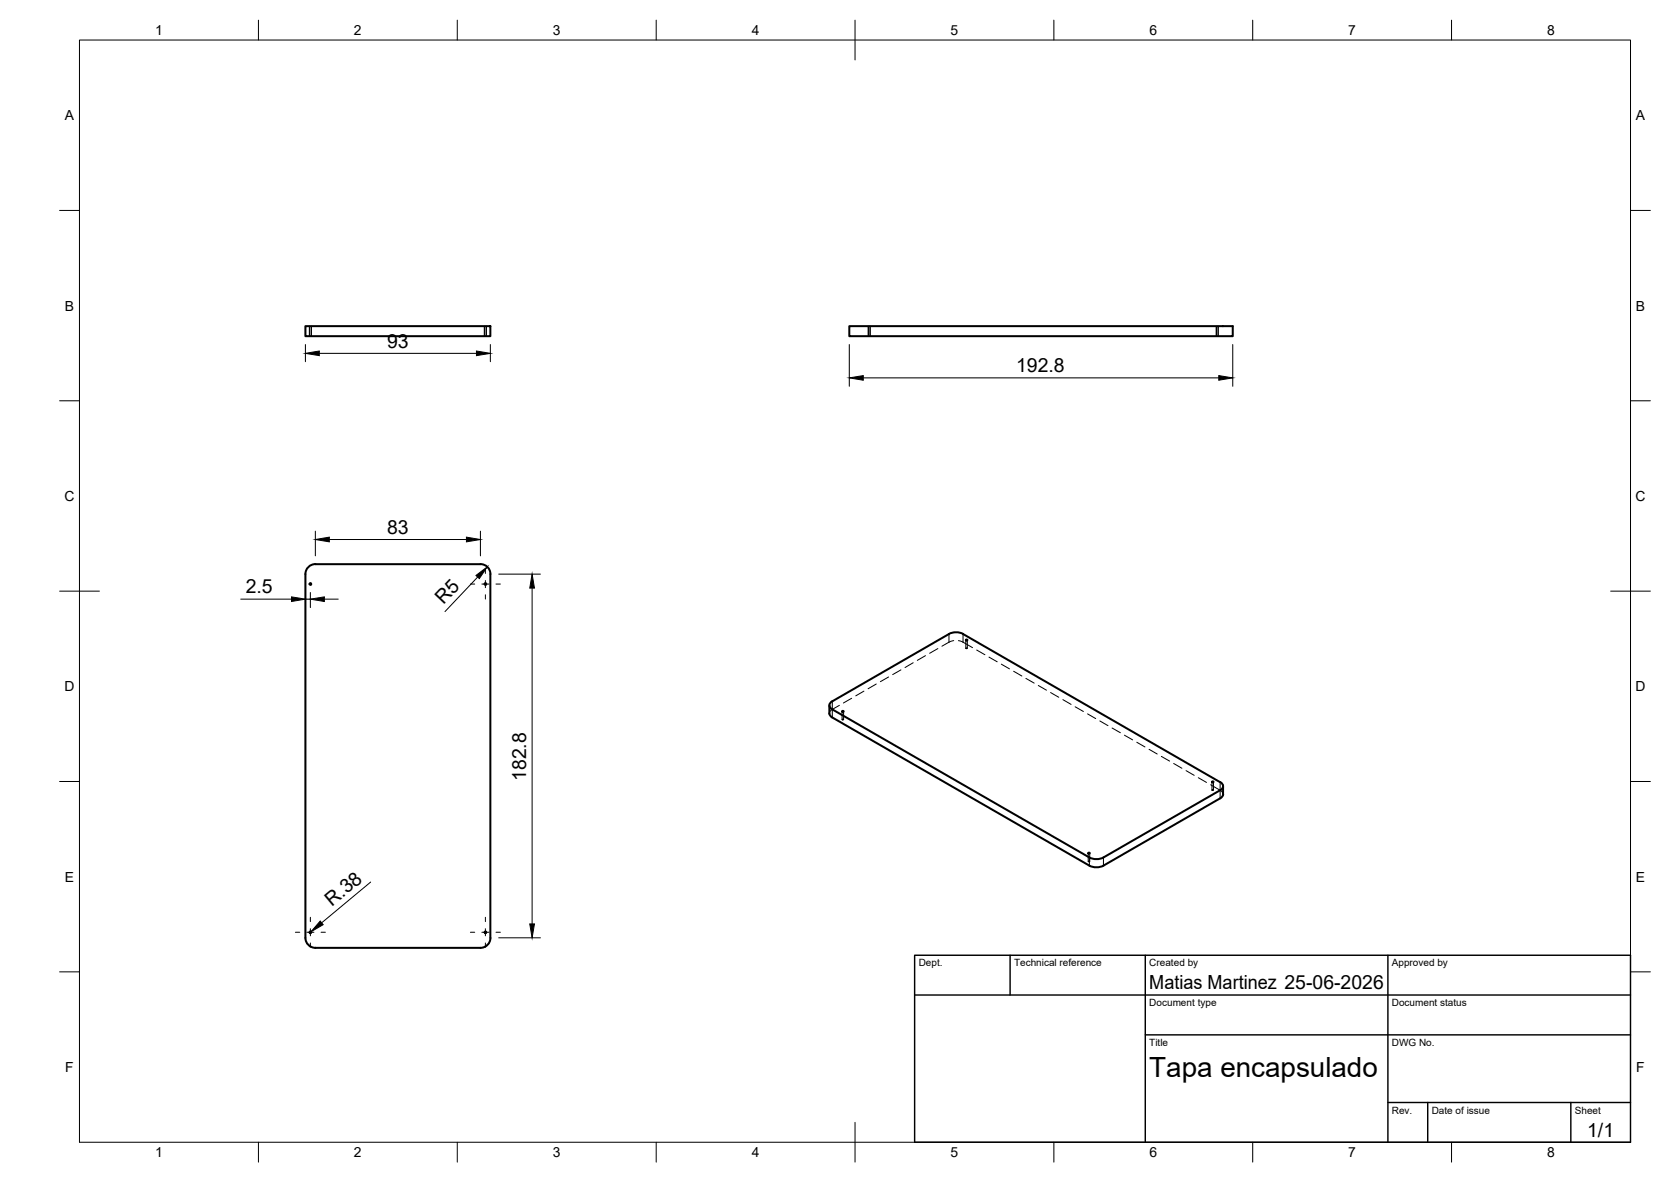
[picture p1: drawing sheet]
<svg xmlns="http://www.w3.org/2000/svg" width="420mm" height="297mm" viewBox="0 0 420 297" stroke-linecap="round" stroke-linejoin="round" font-family="sans-serif">
<!-- layer: Visible -->
<g fill="none" stroke="#000" stroke-width=".51">
<path d="M76.8 82h46.5v2.5h-46.5zM213.6 82h96.4v2.5h-96.4zM79.3 141.8h41.5a2.51 2.51 0 0 1 2.5 2.5M79.3 141.8a2.51 2.51 0 0 0-2.5 2.5v91.4M123.3 144.3v91.4M238.6 159.3l-29.3 16.9M238.6 159.3a3.9 3.9 0 0 1 3.6 0M242.1 159.3l64.7 37.3M208.5 177.3l.1 2.3 .7 .7 64.6 37.2M209.3 176.2a1.08 1.08 0 0 0-.8 1 1.08 1.08 0 0 0 .8 1.1l64.6 37.2M211.8 178.7l.3 .1-.2 .1zM242.9 160.8h.3l-.2 .2z"/>
<path d="M304.8 196.4l.3 .1-.2 .1zM306.8 198.6l-29.3 16.9a3.9 3.9 0 0 1-3.6 0M306.8 196.5a1.08 1.08 0 0 1 .8 1.1 1.08 1.08 0 0 1-.8 1M307.5 197.6v2M307.6 199.6l-.2 .6-.6 .4M273.7 214.3l.3 .1-.3 .1zM306.8 200.6l-29.3 16.9a3.9 3.9 0 0 1-3.6 0M76.8 235.7a2.51 2.51 0 0 0 2.5 2.5M123.3 235.7a2.51 2.51 0 0 1-2.5 2.5h-41.5"/>
<circle cx="78.1" cy="146.8" r=".2"/>
<circle cx="122.1" cy="146.8" r=".2"/>
<circle cx="78.1" cy="234.3" r=".2"/>
<circle cx="122.1" cy="234.3" r=".2"/>
</g>
<!-- layer: Hidden -->
<g fill="none" stroke="#000" stroke-width=".25">
<path d="M77.9 82v2.5M78.2 82v2.5M121.9 82v2.5M122.2 82v2.5M218.4 82v2.5M218.7 82v2.5M305.9 82v2.5M306.3 82v2.5M211.1 177.3l-2.1 1.1-.5 .9M211.7 178.8v2M212.1 178.8v2M214.1 175.5l-2 1.2"/>
<path d="M217.2 173.7l-2 1.2M220.3 171.9l-2 1.2M223.4 170.1l-2 1.2M226.5 168.3l-2 1.2M229.6 166.5l-2 1.3M232.7 164.8l-2 1.2M235.8 163l-2.1 1.2M239.8 161l-.8 .2-2.2 1.2M241 161l.8 .2 2.7 1.6M242.8 160.9v2M242.9 162.8l.3 .1-.2 .1zM243.2 160.9v2"/>
<path d="M245.6 163.4l2 1.1M248.7 165.1l2 1.2M251.8 166.9l2 1.2M254.9 168.7l2 1.2M258 170.5l2 1.2M261.1 172.3l2 1.1M264.2 174l2 1.2M267.3 175.8l2 1.2M270.3 177.6l2.1 1.2M273.5 179.4l2 1.2M276.5 181.2l2.1 1.2M279.6 183l2.1 1.1"/>
<path d="M282.7 184.7l2.1 1.2M285.8 186.5l2.1 1.2M288.9 188.3l2.1 1.2M292 190.1l2.1 1.2M295.1 191.9l2.1 1.2M298.2 193.7l2.1 1.1M301.3 195.4l2.1 1.2M304.4 197.2l2.6 1.6 .5 .8M304.7 196.5v2M305.1 196.5v2M273.6 214.4v2.1M274 214.4v2.1"/>
<circle cx="211.9" cy="180.9" r=".16"/>
<circle cx="304.9" cy="198.6" r=".17"/>
<circle cx="273.8" cy="216.5" r=".16"/>
</g>
<!-- layer: Hidden Narrow -->
<path d="M77.8 82v2.5M78.3 82v2.5M121.8 82v2.5M122.3 82v2.5M218.3 82v2.5M218.8 82v2.5M305.8 82v2.5M306.3 82v2.5M238.6 159.3v2.1M242.1 159.3v2.1M209.3 176.2v2.1M306.8 196.6v2" fill="none" stroke="#000" stroke-width=".25"/>
<!-- layer: Visible Narrow -->
<path d="M77.8 146.8a.26 .26 0 0 1 .2-.3 .26 .26 0 0 1 .3 .2 .26 .26 0 0 1-.2 .3M121.8 146.8a.26 .26 0 0 1 .2-.3 .26 .26 0 0 1 .3 .2 .26 .26 0 0 1-.2 .3M209.3 178.3v2M306.8 198.6v2M273.9 215.5v2M277.5 215.5v2M77.8 234.3a.26 .26 0 0 1 .2-.3 .26 .26 0 0 1 .3 .2 .26 .26 0 0 1-.2 .4M121.8 234.3a.26 .26 0 0 1 .2-.3 .26 .26 0 0 1 .3 .2 .26 .26 0 0 1-.2 .4" fill="none" stroke="#000" stroke-width=".25"/>
<!-- layer: BORDER -->
<g fill="none" stroke="#000" stroke-width=".25">
<path d="M20 10.1h390v276.9h-390zM65 5.1v5M115 5.1v5M165 5.1v5M215 5.1v10M265 5.1v5M315 5.1v5M365 5.1v5M15 52.9h5M410 52.9h5M15 100.7h5M410 100.7h5"/>
<path d="M15 148.6h10M405 148.6h10M15 196.4h5M410 196.4h5M15 244.2h5M410 244.2h5M65 287v5M115 287v5M165 287v5M215 282.1v9.9M265 287v5M315 287v5"/>
<path d="M365 287v5"/>
</g>
<!-- layer: TITLEBLOCK -->
<path d="M230 240.1h180v46.9h-180zM230 250h180M254 240.1v9.9M288 240.1v46.9M349 240.1v46.9M288 260.1h122M349 277.1h61M359 277.1v9.9M395 277.1v9.9" fill="none" stroke="#000" stroke-width=".36"/>
<!-- layer: Smart Centers -->
<g fill="none" stroke="#000" stroke-width=".25">
<path d="M118.3 146.8h1.1M121.2 146.8h1.7M122 143v1.1M122 145.9v1.8M122 149.5v1M124.7 146.8h1.1M74.3 234.3h1.1M77.2 234.3h1.7M78 230.5v1.1M78 233.4v1.8M78 237v1M80.7 234.3h1.1"/>
<path d="M118.3 234.3h1.1M121.2 234.3h1.7M122 230.5v1.1M122 233.4v1.8M122 237v1M124.7 234.3h1.1"/>
</g>
<!-- layer: FD_Dimensions -->
<g fill="none" stroke="#000" stroke-width=".25">
<path d="M76.8 86.6v4.3M80.3 88.8h39.5M123.3 86.6v4.3M213.6 86.6v10.5M217.1 95h89.4M310 86.6v10.5M79.3 133.5v6.2M82.8 135.6h34.5M120.8 133.5v6.2M60.5 150.6h12.8M76.8 150.6h1.2M78 148.9v3.8"/>
<path d="M81.6 150.6h3.4M120.1 145l-8.2 8.7M125.4 144.3h10.5M133.8 147.8v84.4M78.2 234.2l-.2 .1M93.2 221.7l-12.3 10.2M125.4 235.7h10.5"/>
</g>
<path d="M76.8 88.8l3.5-.6v1.2zM119.8 88.2l3.5 .6-3.5 .6zM213.6 95l3.5-.6v1.2zM306.5 94.4l3.5 .6-3.5 .6zM79.3 135.6l3.5-.6v1.2zM117.3 135l3.5 .6-3.5 .6zM73.3 150l3.5 .6-3.5 .6zM78 150.6l3.6-.6v1.2zM119.7 144.6l2.8-2.1-2 2.9zM133.8 144.3l.6 3.5h-1.2zM80.5 231.5l.8 .9-3.1 1.8zM133.2 232.2h1.2l-.6 3.5z" fill="#000" stroke="#000" stroke-width=".25"/>
<text font-size="7" x="289" y="270.6">Tapa encapsulado</text>
<g font-size="4.9">
<text x="97.3" y="87.3">93</text>
<text x="255.5" y="93.5">192.8</text>
<text x="97.3" y="134.1">83</text>
<text x="61.8" y="149.1">2.5</text>
<text x="111.5" y="152" transform="rotate(-47 111.5 152)">R5</text>
<text x="132.3" y="196.3" transform="rotate(-90 132.3 196.3)">182.8</text>
<text x="83.4" y="227.9" transform="rotate(-40 83.4 227.9)">R.38</text>
<text x="289" y="248.5">Matias Martinez 25-06-2026</text>
<text x="399.1" y="285.7">1/1</text>
</g>
<g font-size="3.5">
<text x="39" y="8.8">1</text>
<text x="89" y="8.8">2</text>
<text x="139" y="8.8">3</text>
<text x="189" y="8.8">4</text>
<text x="239" y="8.8">5</text>
<text x="289" y="8.8">6</text>
<text x="339" y="8.8">7</text>
<text x="389" y="8.8">8</text>
<text x="16.3" y="30.2">A</text>
<text x="411.3" y="30.2">A</text>
<text x="16.3" y="78">B</text>
<text x="411.3" y="78">B</text>
<text x="16.2" y="125.9">C</text>
<text x="411.2" y="125.9">C</text>
<text x="16.2" y="173.7">D</text>
<text x="411.2" y="173.7">D</text>
<text x="16.3" y="221.6">E</text>
<text x="411.3" y="221.6">E</text>
<text x="16.4" y="269.4">F</text>
<text x="411.4" y="269.4">F</text>
<text x="39" y="290.8">1</text>
<text x="89" y="290.8">2</text>
<text x="139" y="290.8">3</text>
<text x="189" y="290.8">4</text>
<text x="239" y="290.8">5</text>
<text x="289" y="290.8">6</text>
<text x="339" y="290.8">7</text>
<text x="389" y="290.8">8</text>
</g>
<g font-size="2.5">
<text x="231" y="242.9">Dept.</text>
<text x="255" y="242.9">Technical reference</text>
<text x="289" y="242.9">Created by</text>
<text x="350" y="242.9">Approved by</text>
<text x="289" y="252.8">Document type</text>
<text x="350" y="252.8">Document status</text>
<text x="289" y="262.9">Title</text>
<text x="350" y="262.9">DWG No.</text>
<text x="350" y="279.9">Rev.</text>
<text x="360" y="279.9">Date of issue</text>
<text x="396" y="279.9">Sheet</text>
</g>
</svg>
